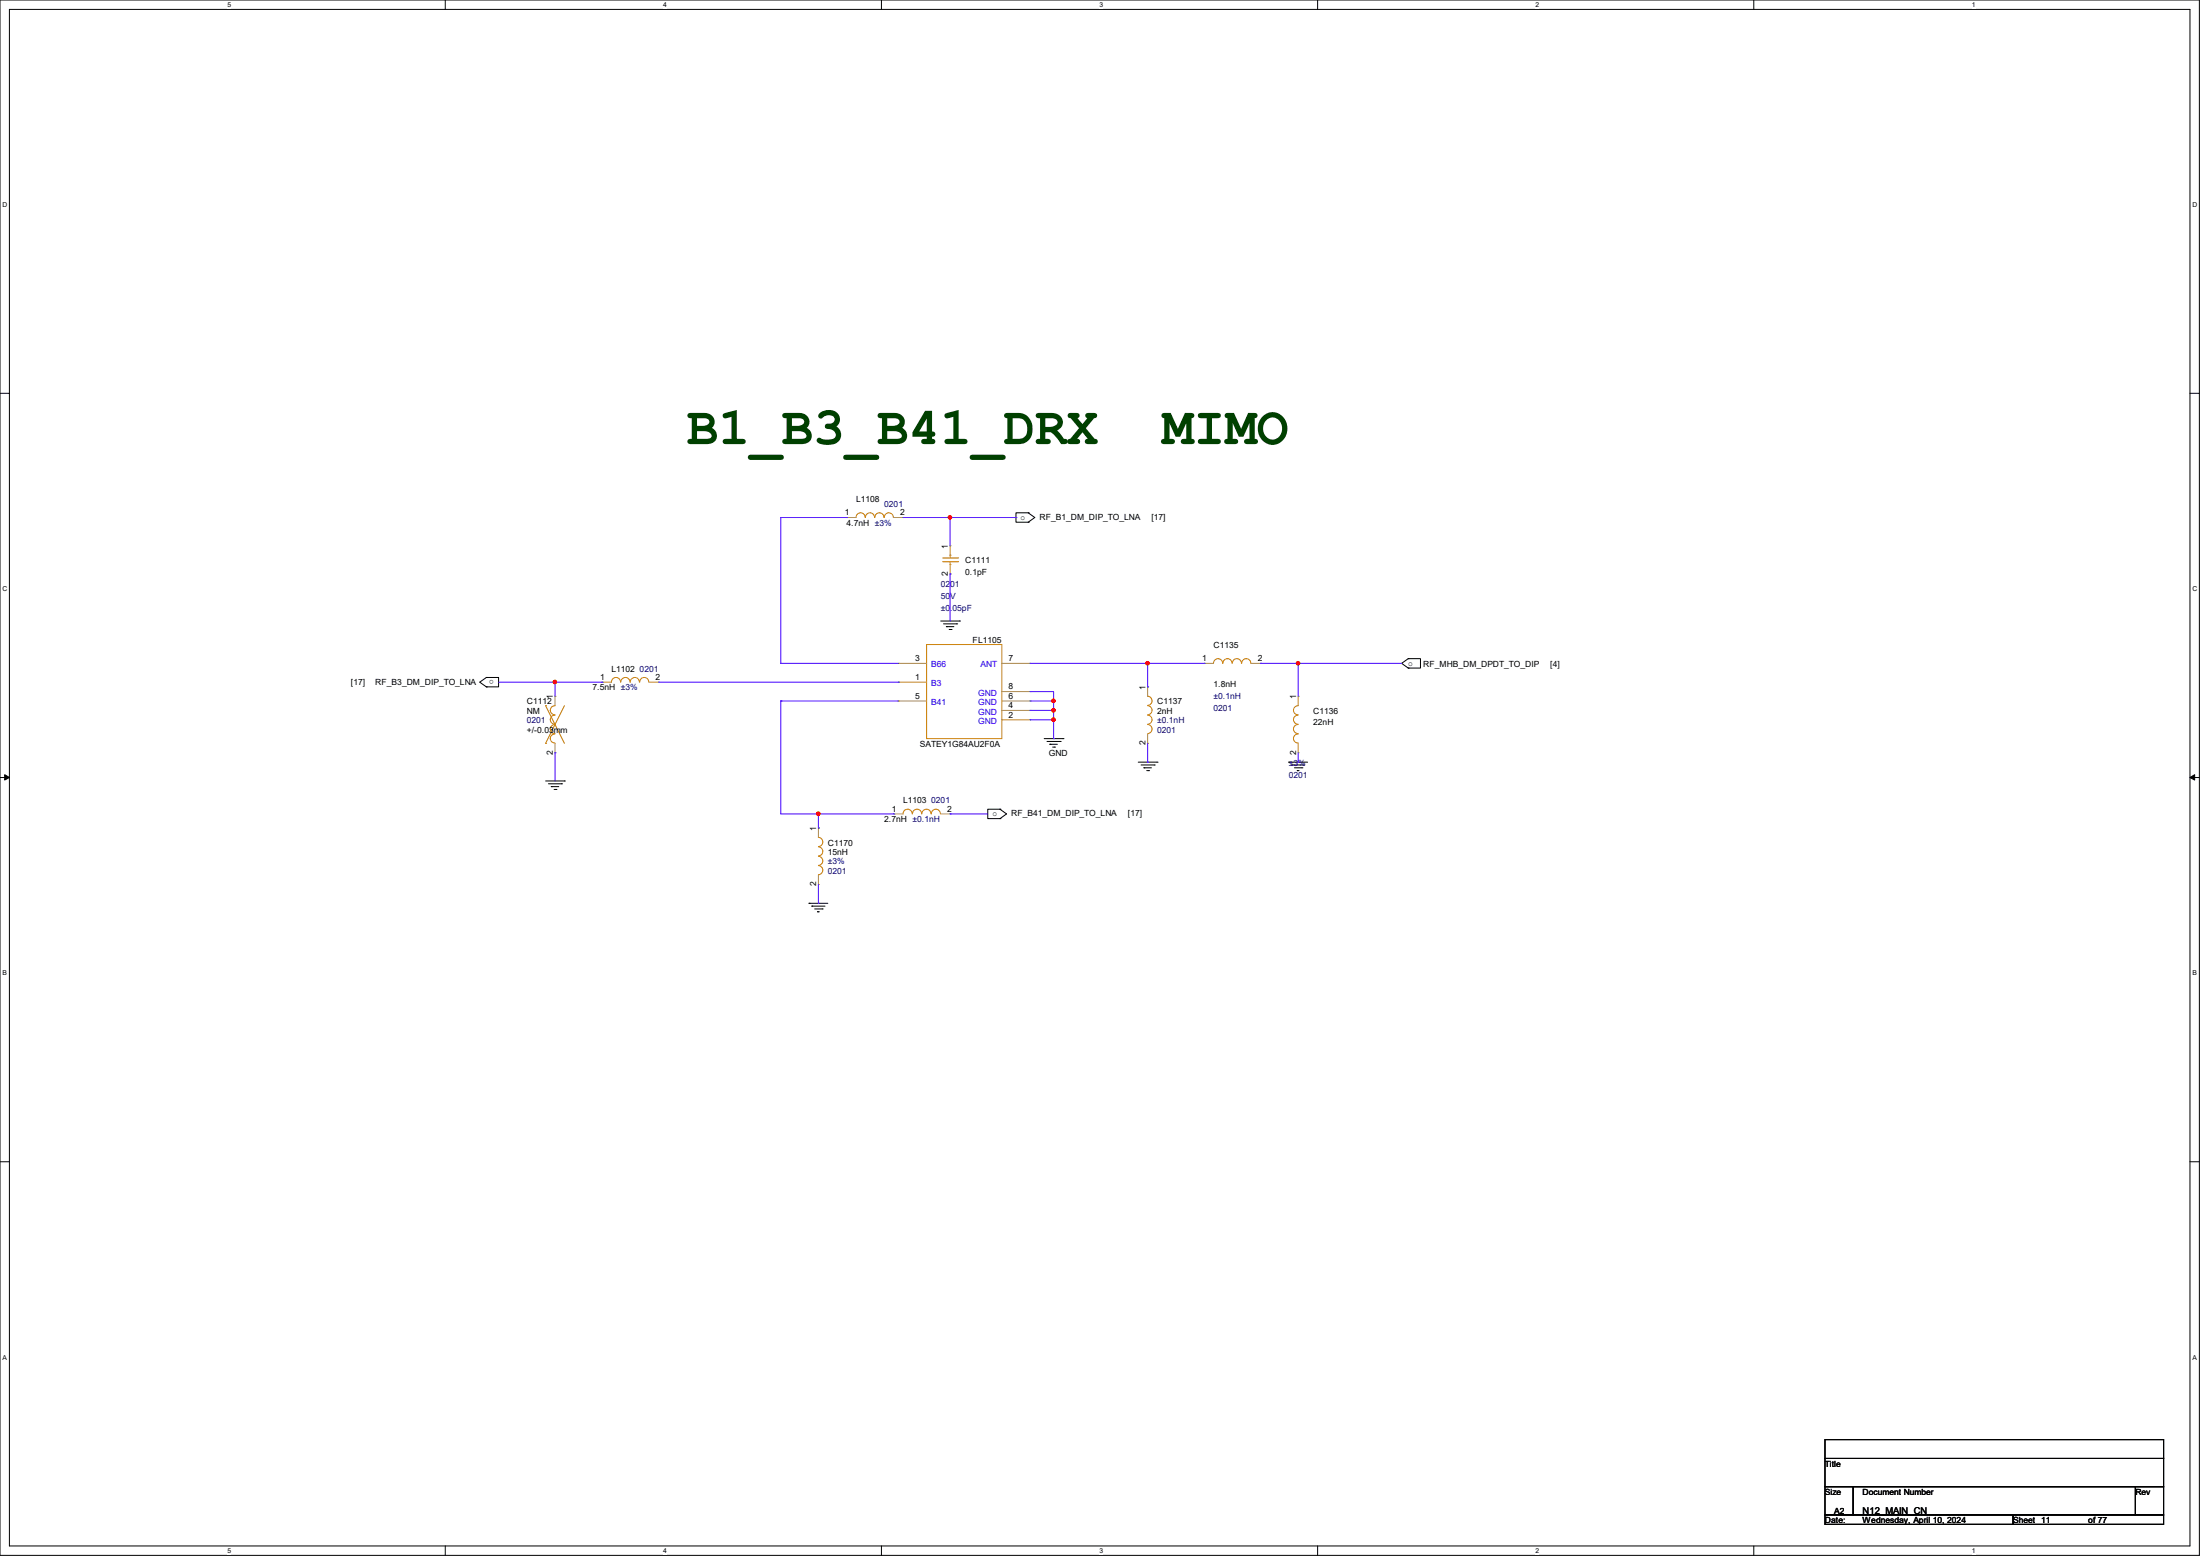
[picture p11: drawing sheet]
<svg xmlns="http://www.w3.org/2000/svg" width="297mm" height="210mm" viewBox="0 0 297 210" stroke-linecap="round" stroke-linejoin="round" font-family="sans-serif">
<path d="M0 0h296.9v209.9h-296.9zM1.3 1.3h294.4v207.4h-294.4z" fill="none" stroke="#000" stroke-width=".14"/>
<g fill="#fff">
<path d="M30.7 .1h.5v1h-.5z"/>
<path d="M30.7 208.8h.5v1h-.5z"/>
</g>
<path d="M60.1 0v1.3M60.1 208.7v1.2" fill="none" stroke="#000" stroke-width=".14"/>
<g fill="#fff">
<path d="M89.5 .1h.5v1h-.5z"/>
<path d="M89.5 208.8h.5v1h-.5z"/>
</g>
<path d="M119 0v1.3M119 208.7v1.2" fill="none" stroke="#000" stroke-width=".14"/>
<g fill="#fff">
<path d="M148.4 .1h.5v1h-.5z"/>
<path d="M148.4 208.8h.5v1h-.5z"/>
</g>
<path d="M177.9 0v1.3M177.9 208.7v1.2" fill="none" stroke="#000" stroke-width=".14"/>
<g fill="#fff">
<path d="M207.3 .1h.5v1h-.5z"/>
<path d="M207.3 208.8h.5v1h-.5z"/>
</g>
<path d="M236.8 0v1.3M236.8 208.7v1.2" fill="none" stroke="#000" stroke-width=".14"/>
<g fill="#fff">
<path d="M266.2 .1h.5v1h-.5z"/>
<path d="M266.2 208.8h.5v1h-.5z"/>
<path d="M.3 27.2h.7v1h-.7z"/>
<path d="M296 27.2h.6v1h-.6z"/>
<path d="M.3 79h.7v1h-.7z"/>
<path d="M296 79h.6v1h-.6z"/>
</g>
<path d="M0 53.1h1.3M295.7 53.1h1.2" fill="none" stroke="#000" stroke-width=".14"/>
<g fill="#fff">
<path d="M.3 130.9h.6v1h-.6z"/>
<path d="M296 130.9h.6v1h-.6z"/>
</g>
<path d="M0 104.9h1.3M295.7 104.9h1.2" fill="none" stroke="#000" stroke-width=".14"/>
<path d="M.6 104.6l.7 .3-.7 .4zM295.7 104.9l.6-.3v.7z" fill="#000" stroke="#000" stroke-width=".14"/>
<g fill="#fff">
<path d="M.3 182.7h.6v1h-.6z"/>
<path d="M296 182.7h.5v1h-.5z"/>
</g>
<g fill="none" stroke="#000" stroke-width=".14">
<path d="M138.8 69.2h.1M138.8 70.5h.1M138.8 69.2h-1.6v1.3h1.6M138.8 69.2l.9 .6-.9 .7M65.7 92.7h.1M65.7 91.4h.1M65.7 91.4h1.6v1.3h-1.6M65.7 91.4l-.9 .7 .9 .6M127 83.8h2.5M127.4 84.2h1.8M127.8 84.6h.1M127.8 84.6h1"/>
<path d="M128.1 85h.3M128.4 85h.1M129.2 84.2h.1M129.5 83.8h.1M141 99.7h2.5M143.5 99.7h.1M190.1 88.9h.1M190.1 90.2h.1M190.1 88.9h1.7v1.3h-1.7M190.1 88.9l-.9 .6 .9 .7M73.7 105.4h2.5M74 105.8h1.8"/>
<path d="M74.4 106.2h.1M74.4 106.2h1M74.8 106.6h.3M75.1 106.6h.1M75.8 105.8h.1M76.2 105.4h.1M135 109.2h.1M135 110.5h.1M135 109.2h-1.7v1.3h1.7M135 109.2l.9 .7-.9 .6M141.4 100.1h1.7M141.7 100.5h.1"/>
<path d="M141.7 100.5h1M142.1 100.8h.3M142.4 100.8h.1M143.1 100.1h.1M153.7 102.9h2.5M154.1 103.3h1.7M154.4 103.6h.1M154.4 103.6h1M154.8 104h.3M155.1 104h.1M155.8 103.3h.1M156.2 102.9h.1"/>
<path d="M174 102.9h.1M174 102.9h2.5M174.4 103.3h.1M174.4 103.3h1.7M174.8 103.6h1M175.1 104h.1M175.1 104h.3M175.8 103.6h.1M109.2 121.9h.1M109.2 121.9h2.6M109.6 122.3h.1M109.6 122.3h1.8"/>
<path d="M110 122.7h1M110.4 123.1h.1M110.4 123.1h.2M111 122.7h.1M0 156.8h1.3M295.7 156.8h1.2M246.4 194.3h45.7v2.5h-45.7zM246.4 196.8h45.7v3.9h-45.7zM246.4 200.7h3.8v3.8h-3.8zM246.4 204.5h25.4v1.2h-25.4zM250.2 200.7h38.1v3.8h-38.1zM271.8 204.5h20.3v1.2h-20.3z"/>
<path d="M288.3 200.7h3.8v3.8h-3.8z"/>
</g>
<g fill="none" stroke="#cc8006" stroke-width=".14">
<path d="M116.8 69.8a.61 .61 0 0 0-.6-.6 .61 .61 0 0 0-.6 .7M118.1 69.8a.61 .61 0 0 0-.6-.6 .61 .61 0 0 0-.7 .7M119.3 69.8a.61 .61 0 0 0-.6-.6 .61 .61 0 0 0-.6 .7M120.6 69.8a.61 .61 0 0 0-.6-.6 .61 .61 0 0 0-.6 .7M127.3 75.3h2M127.3 75.8h2M128.3 74.9h.1M128.3 76.2h.1M128.3 74.9v.4M128.3 75.8v.4M129.3 75.3h.1M129.3 75.8h.1"/>
<path d="M73.7 95.2h.1M73.7 95.2l2.5 5.1M74.9 95.2a.61 .61 0 0 0-.6 .7 .61 .61 0 0 0 .6 .6M74.9 96.5a.61 .61 0 0 0-.6 .6 .61 .61 0 0 0 .6 .6M74.9 97.8a.61 .61 0 0 0-.6 .6 .61 .61 0 0 0 .6 .6M74.9 99.1a.61 .61 0 0 0-.6 .6 .61 .61 0 0 0 .6 .6M76.2 95.2l-2.5 5.1M83.8 92.1a.61 .61 0 0 0-.6-.7 .61 .61 0 0 0-.7 .7M85 92.1a.61 .61 0 0 0-.6-.7 .61 .61 0 0 0-.6 .7M86.3 92.1a.61 .61 0 0 0-.6-.7 .61 .61 0 0 0-.6 .7M87.6 92.1a.61 .61 0 0 0-.6-.7 .61 .61 0 0 0-.6 .7M125.1 87h10.2v12.7h-10.2z"/>
<path d="M154.9 94a.61 .61 0 0 1 .6 .6 .61 .61 0 0 1-.6 .6M154.9 95.2a.61 .61 0 0 1 .6 .7 .61 .61 0 0 1-.6 .6M154.9 96.5a.61 .61 0 0 1 .6 .6 .61 .61 0 0 1-.6 .6M154.9 97.8a.61 .61 0 0 1 .6 .6 .61 .61 0 0 1-.6 .6M165.1 89.5a.61 .61 0 0 0-.7-.6 .61 .61 0 0 0-.6 .6M166.3 89.5a.61 .61 0 0 0-.6-.6 .61 .61 0 0 0-.6 .6M167.6 89.5a.61 .61 0 0 0-.6-.6 .61 .61 0 0 0-.6 .6M168.9 89.5a.61 .61 0 0 0-.6-.6 .61 .61 0 0 0-.7 .6M175.3 95.2a.61 .61 0 0 0-.7 .7 .61 .61 0 0 0 .7 .6M175.3 96.5a.61 .61 0 0 0-.7 .6 .61 .61 0 0 0 .7 .6M175.3 97.8a.61 .61 0 0 0-.7 .6 .61 .61 0 0 0 .7 .6M175.3 99.1a.61 .61 0 0 0-.7 .6 .61 .61 0 0 0 .7 .6"/>
<path d="M73.7 100.3h.1M110.5 113a.61 .61 0 0 1 .6 .6 .61 .61 0 0 1-.6 .7M110.5 114.3a.61 .61 0 0 1 .6 .6 .61 .61 0 0 1-.6 .6M110.5 115.6a.61 .61 0 0 1 .6 .6 .61 .61 0 0 1-.6 .6M110.5 116.8a.61 .61 0 0 1 .6 .7 .61 .61 0 0 1-.6 .6M123.1 109.9a.61 .61 0 0 0-.6-.7 .61 .61 0 0 0-.6 .7M124.4 109.9a.61 .61 0 0 0-.6-.7 .61 .61 0 0 0-.6 .7M125.7 109.9a.61 .61 0 0 0-.6-.7 .61 .61 0 0 0-.6 .7M127 109.9a.61 .61 0 0 0-.7-.7 .61 .61 0 0 0-.6 .7"/>
</g>
<g fill="none" stroke="#a84" stroke-width=".14">
<path d="M114.3 69.8h.1M114.3 69.8h1.3M120.6 69.8h1.3M121.9 69.8h.1M128.3 73.7h.1M128.3 77.5h.1M128.3 73.7v1.2M128.3 76.2v1.3M74.9 94h.1M74.9 94v1.2M81.3 92.1h.1M81.3 92.1h1.2"/>
<path d="M87.6 92.1h1.3M88.9 92.1h.1M121.3 92.1h.1M121.3 89.5h.1M121.3 94.6h.1M121.3 92.1h3.8M121.3 89.5h3.8M121.3 94.6h3.8M135.3 89.5h3.8M135.3 94.6h3.8M135.3 97.2h3.8M135.3 95.9h3.8"/>
<path d="M135.3 93.3h3.8M139.1 89.5h.1M139.1 97.2h.1M139.1 95.9h.1M139.1 94.6h.1M139.1 93.3h.1M154.9 92.7h.1M154.9 92.7v1.3M154.9 99.1v1.2M162.6 89.5h.1M162.6 89.5h1.2M168.9 89.5h1.3"/>
<path d="M170.2 89.5h.1M175.3 94h.1M175.3 94v1.2M74.9 101.6h.1M74.9 100.3v1.3M110.5 111.8h.1M110.5 119.4h.1M110.5 111.8v1.2M110.5 118.1v1.3M120.6 109.9h.1M120.6 109.9h1.3M127 109.9h1.3"/>
<path d="M128.3 109.9h.1M154.9 100.3h.1M175.3 101.6h.1M175.3 100.3v1.3"/>
</g>
<g fill="none" stroke="#4200ff" stroke-width=".14">
<path d="M105.4 69.8h.1M105.4 69.8h8.9M105.4 69.8v19.7M114.3 69.8h.1M121.9 69.8h15.3M128.3 69.8h.1M128.3 77.5h.1M128.3 69.8v3.9M128.3 77.5v6.3M137.2 69.8h.1M67.3 92.1h14M74.9 92.1h.1"/>
<path d="M74.9 92.1v1.9M81.3 92.1h.1M88.9 92.1h32.4M105.4 94.6h.1M105.4 89.5h.1M105.4 94.6v15.3h15.2M105.4 89.5h15.9M105.4 94.6h15.9M121.3 92.1h.1M139.1 95.9h.1M139.1 93.3h.1M139.1 93.3h3.1v6.4"/>
<path d="M139.1 89.5h23.5M139.1 95.9h3.1M139.1 94.6h3.1M139.1 97.2h3.1M142.2 97.2h.1M142.2 94.6h.1M142.2 95.9h.1M142.2 99.7h.1M154.9 89.5h.1M154.9 92.7h.1M154.9 89.5v3.2M162.6 89.5h.1"/>
<path d="M170.2 89.5h.1M170.2 89.5h19M175.3 89.5h.1M175.3 89.5v4.5M74.9 101.6h.1M74.9 101.6v3.8M110.5 109.9h.1M110.5 111.8h.1M110.5 109.9v1.9M110.5 119.4v2.5M120.6 109.9h.1M128.3 109.9h.1"/>
<path d="M128.3 109.9h5M154.9 102.9h.1M154.9 100.3v2.6M175.3 102.9h.1M175.3 101.6v1.3M110.5 121.9h.1"/>
</g>
<g fill="#f00" stroke="#f00" stroke-width=".14">
<circle cx="175.2" cy="89.5" r=".23"/>
<circle cx="154.9" cy="89.5" r=".23"/>
<circle cx="74.9" cy="92.1" r=".23"/>
<circle cx="142.2" cy="94.6" r=".23"/>
<circle cx="142.2" cy="95.9" r=".23"/>
<circle cx="142.2" cy="97.1" r=".23"/>
<circle cx="110.5" cy="109.8" r=".23"/>
<circle cx="128.2" cy="69.8" r=".23"/>
</g>
<g font-size="7.1" fill="#004000">
<text x="92.7" y="59.9">B1_B3_B41_DRX</text>
<text x="156.9" y="59.9">MIMO</text>
</g>
<text font-size="1.3" x="251.5" y="204.4">N12_MAIN_CN</text>
<g font-size="1.1">
<text x="114" y="69.6">1</text>
<text x="114.3" y="71">4.7nH ±3%</text>
<text x="115.6" y="67.8">L1108</text>
<text x="121.5" y="69.6">2</text>
<text x="137.8" y="70.2">o</text>
<text x="140.3" y="70.2">RF_B1_DM_DIP_TO_LNA</text>
<text x="155.4" y="70.2">[17]</text>
<text x="128" y="77.7" transform="rotate(-90 128 77.7)">2</text>
<text x="128" y="74" transform="rotate(-90 128 74)">1</text>
<text x="130.3" y="76">C1111</text>
<text x="130.3" y="77.6">0.1pF</text>
<text x="123.6" y="89.2">3</text>
<text x="131.3" y="86.8">FL1105</text>
<text x="136.1" y="89.2">7</text>
<text x="162.3" y="89.2">1</text>
<text x="163.8" y="87.5">C1135</text>
<text x="169.8" y="89.2">2</text>
<text x="190.1" y="89.9">o</text>
<text x="47.4" y="92.4">[17]</text>
<text x="50.7" y="92.4">RF_B3_DM_DIP_TO_LNA</text>
<text x="66.7" y="91.8" transform="rotate(-180 66.7 91.8)">o</text>
<text x="71.1" y="95.1">C1112</text>
<text x="74.6" y="94.4" transform="rotate(-90 74.6 94.4)">1</text>
<text x="80" y="93.2">7.5nH ±3%</text>
<text x="81" y="91.8">1</text>
<text x="82.5" y="90.6">L1102</text>
<text x="88.5" y="91.8">2</text>
<text x="123.6" y="91.8">1</text>
<text x="123.6" y="94.3">5</text>
<text x="136.1" y="95.6">4</text>
<text x="136.1" y="94.3">6</text>
<text x="136.1" y="93.1">8</text>
<text x="154.6" y="93.1" transform="rotate(-90 154.6 93.1)">1</text>
<text x="156.2" y="95.1">C1137</text>
<text x="163.8" y="92.7">1.8nH</text>
<text x="175" y="94.4" transform="rotate(-90 175 94.4)">1</text>
<text x="192.1" y="90">RF_MHB_DM_DPDT_TO_DIP</text>
<text x="209.3" y="90">[4]</text>
<text x="71.1" y="96.4">NM</text>
<text x="71.1" y="98.9">+/-0.03mm</text>
<text x="74.6" y="101.9" transform="rotate(-90 74.6 101.9)">2</text>
<text x="124.2" y="100.8">SATEY1G84AU2F0A</text>
<text x="136.1" y="96.9">2</text>
<text x="154.6" y="100.6" transform="rotate(-90 154.6 100.6)">2</text>
<text x="156.2" y="96.4">2nH</text>
<text x="175" y="101.9" transform="rotate(-90 175 101.9)">2</text>
<text x="177.3" y="96.4">C1136</text>
<text x="177.3" y="97.9">22nH</text>
<text x="141.6" y="102.1">GND</text>
<text x="110.2" y="112.1" transform="rotate(-90 110.2 112.1)">1</text>
<text x="119.4" y="111">2.7nH ±0.1nH</text>
<text x="120.4" y="109.6">1</text>
<text x="121.9" y="108.4">L1103</text>
<text x="127.9" y="109.6">2</text>
<text x="134" y="110.2">o</text>
<text x="136.5" y="110.2">RF_B41_DM_DIP_TO_LNA</text>
<text x="152.3" y="110.2">[17]</text>
<text x="110.2" y="119.6" transform="rotate(-90 110.2 119.6)">2</text>
<text x="111.8" y="114.1">C1170</text>
<text x="111.8" y="115.4">15nH</text>
<text x="246.4" y="198">Title</text>
<text x="246.4" y="201.8">Size</text>
<text x="251.4" y="201.8">Document Number</text>
<text x="288.3" y="201.8">Rev</text>
<text x="246.4" y="205.6">Date:</text>
<text x="247.6" y="204.3">A2</text>
<text x="251.5" y="205.6">Wednesday, April 10, 2024</text>
<text x="271.8" y="205.6">Sheet</text>
<text x="275.6" y="205.6">11</text>
<text x="281.9" y="205.6">of 77</text>
</g>
<g font-size="1.1" fill="#000080">
<text x="119.4" y="68.4">0201</text>
<text x="127" y="79.2">0201</text>
<text x="127" y="80.9">50V</text>
<text x="127" y="82.5">±0.05pF</text>
<text x="86.4" y="90.6">0201</text>
<text x="163.8" y="94.3">±0.1nH</text>
<text x="163.8" y="96">0201</text>
<text x="71.1" y="97.6">0201</text>
<text x="156.2" y="97.6">±0.1nH</text>
<text x="156.2" y="98.9">0201</text>
<text x="174" y="103.3">±3%</text>
<text x="174" y="105">0201</text>
<text x="125.7" y="108.4">0201</text>
<text x="111.8" y="116.7">±3%</text>
<text x="111.8" y="117.9">0201</text>
</g>
<g font-size="1.1" fill="#00c">
<text x="125.7" y="92.6">B3</text>
<text x="125.7" y="90.1">B66</text>
<text x="125.7" y="95.2">B41</text>
<text x="132.1" y="95.2">GND</text>
<text x="132.1" y="93.9">GND</text>
<text x="132.4" y="90.1">ANT</text>
<text x="132.1" y="97.7">GND</text>
<text x="132.1" y="96.4">GND</text>
</g>
<g font-size=".9">
<text x="30.7" y=".9">5</text>
<text x="89.5" y=".9">4</text>
<text x="148.4" y=".9">3</text>
<text x="207.3" y=".9">2</text>
<text x="266.2" y=".9">1</text>
<text x=".3" y="28">D</text>
<text x="296" y="28">D</text>
<text x=".3" y="79.8">C</text>
<text x="296" y="79.8">C</text>
<text x=".3" y="131.7">B</text>
<text x="296" y="131.7">B</text>
<text x=".3" y="183.5">A</text>
<text x="296" y="183.5">A</text>
<text x="30.7" y="209.6">5</text>
<text x="89.5" y="209.6">4</text>
<text x="148.4" y="209.6">3</text>
<text x="207.3" y="209.6">2</text>
<text x="266.2" y="209.6">1</text>
</g>
</svg>
